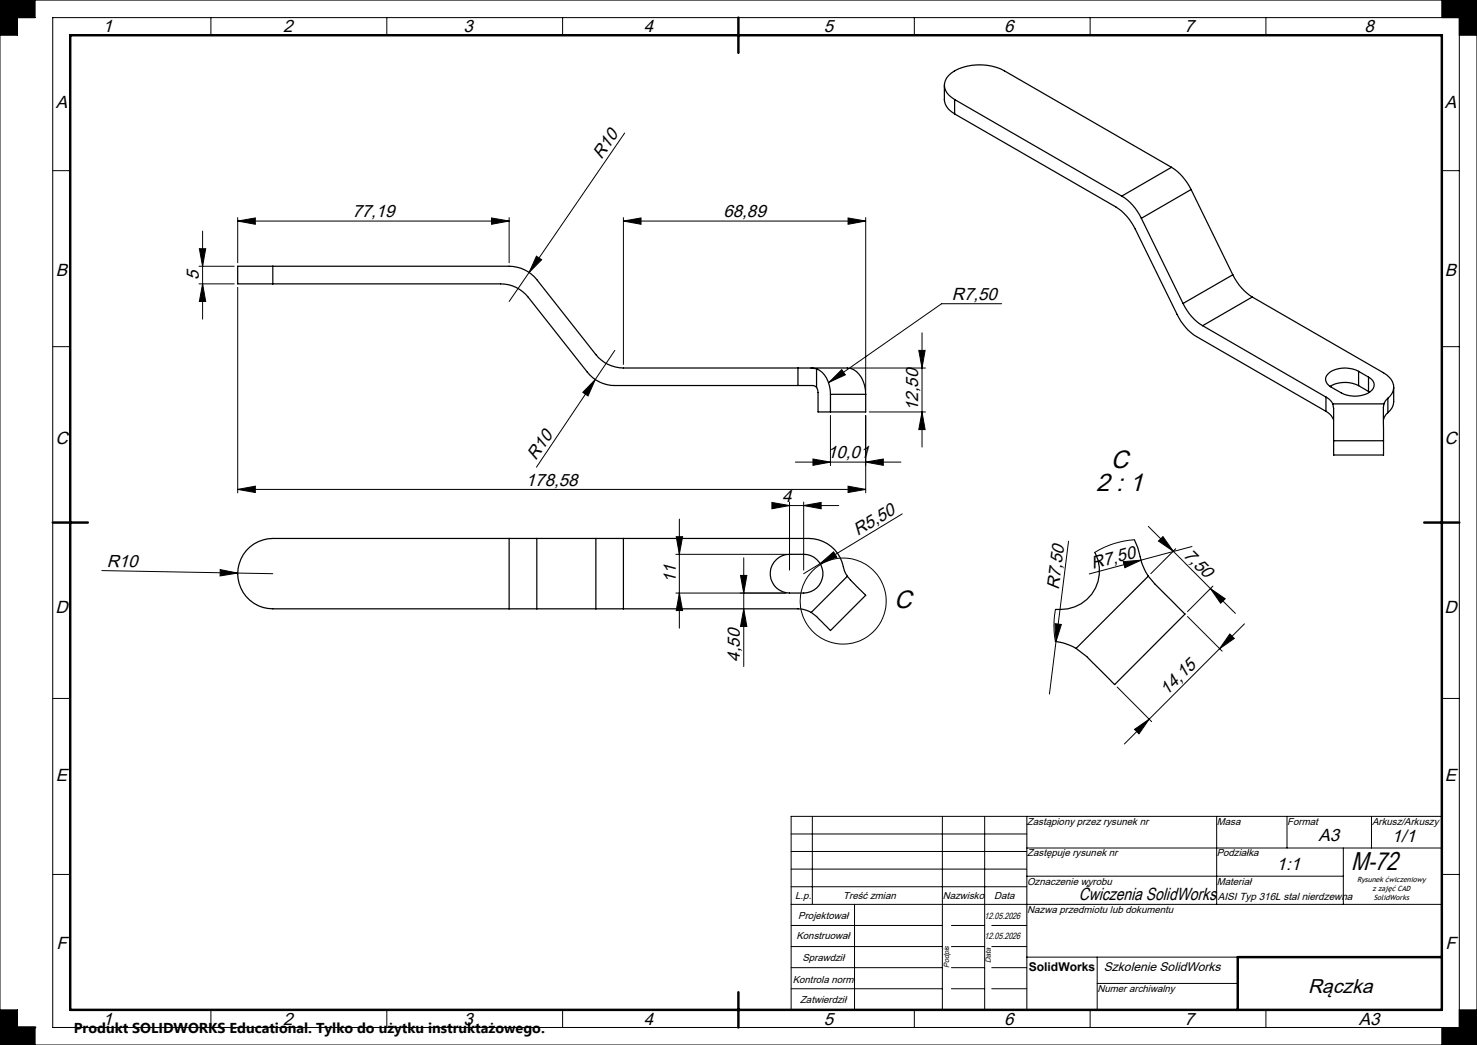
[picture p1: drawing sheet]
<svg xmlns="http://www.w3.org/2000/svg" width="420mm" height="297mm" viewBox="0 0 420 297" stroke-linecap="round" stroke-linejoin="round" font-family="sans-serif">
<g fill="none" stroke="#000" stroke-width=".35">
<path d="M268.5 24.2v4.1a5 5 0 0 0 3 4.1M271.5 32.4l45.8 26.4a15.3 15.3 0 0 1 5.5 6.3l11.9 24.3a14.7 14.7 0 0 0 5.6 6.3l36.7 21.2M271.5 28.3a4.5 4.5 0 0 1-2.7-5.3 9.1 9.1 0 0 1 7.6-4.4 15.2 15.2 0 0 1 9.2 1.5l47.5 27.5M271.5 28.3v4.1M271.5 28.3l47.5 27.4M319 55.7a14.5 14.5 0 0 1 5.6 6.4M333.1 47.6a15.1 15.1 0 0 1 5.6 6.3M333.1 47.6l-14.1 8.1M338.7 53.9l-14.1 8.2M338.7 53.9l11.9 24.2M77.6 75.7h67.2a10.2 10.2 0 0 1 7.8 3.8l16.8 21.3a10 10 0 0 0 7.9 3.8h49.6M77.6 75.7h-10v5h10"/>
<path d="M77.6 75.7v5M324.6 62.1l11.8 24.2M350.6 78.1a15.3 15.3 0 0 0 5.5 6.3M350.6 78.1l-14.2 8.2M77.6 80.7h64.7a9.9 9.9 0 0 1 7.9 3.8l16.8 21.3a9.9 9.9 0 0 0 7.8 3.8h52.1M336.4 86.3a14.5 14.5 0 0 0 5.6 6.3M342 92.6l35 20.3M356.1 84.4l37.3 21.5a4.3 4.3 0 0 1 2.5 5.9l-1.2 1.4M356.1 84.4l-14.1 8.2M226.9 109.6h3.7a1.52 1.52 0 0 1 1.6 .5M226.9 104.6h3.8M226.9 104.6v5"/>
<path d="M230.7 104.6h10.2a5.6 5.6 0 0 1 5 4.9l.3 2.6M230.7 104.6l1.5 .2M232.2 110.1l.4 1.5v5.5h13.6v-5M232.2 104.8a7.5 7.5 0 0 1 3.9 7.3M232.2 104.8v5.3M236.1 112.1v5M236.1 112.1h10.1M377 112.9a4.3 4.3 0 0 1 2 1.9M377 116.9a4.5 4.5 0 0 1 2.1 2.3M377 112.9v4M379 114.8l.2 1.3v9.2M379 114.8h14.5"/>
<path d="M386.3 105.5a8 8 0 0 0-8.7 .8 2.24 2.24 0 0 0 .9 3.7 10.5 10.5 0 0 0 7.5 2.6 5.1 5.1 0 0 0 4.7-2.7 2.37 2.37 0 0 0-1.6-2.7M386.3 109.6a8.6 8.6 0 0 0-8.1 .2M386.3 105.5l2.8 1.7M386.3 105.5v4.1M386.3 109.6l2.8 1.7M389.1 107.2v4.1M389.1 111.3l.4 .1M393.5 114.8l-.1 10.5M394.7 113.2l-1.2 1.6M394.7 117.3l-.8 .9-.4 1M394.7 113.2v4.1M396.3 110v4.1a4 4 0 0 1-1.6 3.2"/>
<path d="M379.2 125.3h14.2M379.2 125.3v4h14.2v-4M144.8 153h-67.2a10 10 0 0 0-10 10 10 10 0 0 0 10 10h67.2M144.8 153h7.8M144.8 153v20M152.6 153h16.8M152.6 153v20M169.4 153h7.9M169.4 153v20M177.3 153h52.7a10.3 10.3 0 0 1 10.1 9.1l.8 1.7M177.3 153v20M220.8 159a5.3 5.3 0 0 1 3.7-1.5h4a5.5 5.5 0 0 1 5.5 5.6 5.5 5.5 0 0 1-5.5 5.5 10 10 0 0 1-6.9-.9 5.5 5.5 0 0 1-.8-8.7z"/>
<path d="M311.3 157a11 11 0 0 1-.6 11.5 11 11 0 0 1-10.6 4.7M322.6 153.4l.9 2.2 .7 2.7a15.9 15.9 0 0 0 2.3 5.5M144.8 173h7.8M152.6 173h16.8M169.4 173h7.9M177.3 173h49.6a8.2 8.2 0 0 1 3.8 1.1M240.9 163.8l5.3 5.4-10.1 10-3.9-4-1.5-1.1M240.9 163.8l-10.2 10.3M326.5 163.8l1.9 2.1 8.6 8.6-20 20.1-8-8-3-2.3M326.5 163.8l-20.5 20.5M300.1 182.3l2.3 .4 3.6 1.6"/>
</g>
<g fill="none" stroke="#000" stroke-width=".28">
<path d="M0 -.1v297.2M.1 0l-.1 .1M419.9 0l.1 .1M420 -.1v297.2l-.4-.5M420 0l-.4 .4M10 0v5h-5v5h-5M15 5h400v287h-400zM60 5v5M110 5v5M160 5v5M210 5v5M260 5v5"/>
<path d="M310 5v5M360 5v5M410 0v5M415 10h5M420 0h-420.1l.5 .4M177.6 37.8l-32.8 47.9M15 48.5h5M410 48.5h5M56.6 75.7h10M56.7 70.7h1.8l-.9 5zM57.6 65.7v25M67.6 62.8l5-.9v1.8z"/>
<path d="M67.6 62.8h77.2M67.6 61.8v12.9M139.8 61.9l5 .9-5 .9zM144.8 61.8v12.9M152.5 72.8l1.5 1-3.5 3.6zM177.3 62.8l5-.9v1.8zM177.3 61.8v41.8M177.3 62.8h68.9M241.2 61.9l5 .9-5 .9zM246.2 61.8v49.3M15 98.5h5M56.6 80.7h10"/>
<path d="M57.6 80.7l.9 5h-1.8zM67.6 81.7v58.4M174.8 99.6l-5.5 8.3M261.3 99.6h1.8l-.9 5zM262.2 94.6v32.5M284.8 86.3h-17l-32 22.4M410 98.5h5M169.3 107.9l-2.1 4.6-1.5-1zM169.3 107.9l-16.8 24.9M235.8 108.7l3.6-3.6 1 1.4zM236.1 118.1v14.2M242 104.6h21.2"/>
<path d="M246.2 118.1v22M247.2 117.1h16M262.2 117.1l.9 5h-1.8zM67.6 139.1l5-.9v1.8zM67.6 139.1h178.6M226.2 131.3h30M231.2 130.5l4.9 .8-4.9 1zM241.2 138.2l5 .9-5 .9zM246.2 131.3l5-.8v1.8zM192.2 157.5h31.3M192.3 152.5h1.8l-.9 5zM193.2 147.5v31"/>
<path d="M211.5 158.5v30.9M219.5 142.8l5 .9-5 .9zM221.1 143.7h17.4M224.5 142.7v19.3M228.5 143.7l5-.9v1.8zM228.5 142.7v19.3M256.6 146l-28.1 17.1M303.8 153.8l-5.4 43.4M319.4 159.6l5-.4-4.5 2.2zM322.6 153.4l-2.8 .3-3 .8-3 1.1-2.5 1.4M324.4 159.2l-14.7 3.9M326.5 149.6l7.1 7.1"/>
<path d="M329.4 153.8l1.3-1.3 2.9 4.2zM333.6 156.7l10.6 10.6M334.3 156l-7.1 7.1M338.9 155.3l-14.5 3.9M410 148.5h5M29 162.2l38.6 .7M62.6 161.9l5 1-5 .8zM67.6 162.9l10 .2M192.2 168.6h31.3M193.2 168.6l.9 4.9h-1.8zM210.6 163.5h1.8l-.9 5.1zM211.5 173l.9 5h-1.8z"/>
<path d="M233.2 160.2l3.8-3.4 .9 1.6zM300 177.3l1.8 .2-1.5 4.8zM300.1 173.2l-.4 4.5 .4 4.6M337.7 175.2l9.8 9.9M344.2 167.3l4.2 2.9-1.3 1.2zM344.2 167.3l7.1 7M344.9 166.6l-7.2 7.2M353.9 177.3l-34.2 34.2M15 198.5h5M317.7 195.3l9.8 9.8M349.7 180.2l1.3 1.3-4.2 2.9zM410 198.5h5"/>
<path d="M322.6 207.3l4.2-2.9-2.9 4.2zM225 237h67M225 232h185v55h-185zM231 232v25M268 232v55M280 232v55M292 232v55M346 232v25M366 232v9M390 232v9M15 248.5h5M225 242h67"/>
<path d="M225 247h67M225 252h67M225 257h185M243 257v30M292 241h118M292 249h90M382 241v16M410 248.5h5M225 275h43M225 263h43M225 269h43M270.5 275h9.5"/>
<path d="M270.5 263h9.5M270.5 269h9.5M282 275h10M282 263h10M282 269h10M292 272h60M312 272v15M312 279.5h40M-.1 297h420.1M0 297l.1 .1M0 287h5v5h5v5M.4 296.6l-.4 .5"/>
<path d="M.4 296.5l-.4 .5M60 287v5M110 287v5M160 287v5M210 287v5M225 281h43M260 287v5M270.5 281h9.5M282 281h10M310 287v5M360 287v5M410 292v5"/>
<path d="M415 287h5M420 296.9l-.1 .2"/>
<circle cx="239.8" cy="170.8" r="12.2"/>
</g>
<path d="M20 10h390v277h-390zM210 5v10M15 148.5h10M405 148.5h10M410 272h-58v15M5 292h5M210 282v10" fill="none" stroke="#000" stroke-width=".7"/>
<g fill="#000">
<path d="M410 0v5h5v5h5v-10zM415 287v5h-5v5h10v-10zM0 0v10h5v-5h5v-5z" fill-rule="evenodd"/>
<path d="M0 287h5v5h5v5h-10z" fill-rule="evenodd"/>
</g>
<g fill="#000">
<path d="M152.5 72.8l1.5 1-3.5 3.6zM169.3 107.9l-2.1 4.6-1.5-1zM319.4 159.6l5-.4-4.5 2.2zM62.6 161.9l5 1-5 .8zM233.2 160.2l3.8-3.4 .9 1.6zM300 177.3l1.8 .2-1.5 4.8z"/>
<path d="M139.8 61.9l5 .9-5 .9zM67.6 62.8l5-.9v1.8z"/>
<path d="M177.3 62.8l5-.9v1.8zM241.2 61.9l5 .9-5 .9zM67.6 139.1l5-.9v1.8zM241.2 138.2l5 .9-5 .9zM235.8 108.7l4.6-2.2-1-1.4zM219.5 142.8l5 .9-5 .9zM228.5 143.7l5-.9v1.8z"/>
<path d="M261.3 99.6h1.8l-.9 5zM262.2 117.1l.9 5h-1.8zM56.7 70.7h1.8l-.9 5zM57.6 80.7l.9 5h-1.8zM210.6 163.5h1.8l-.9 5.1zM211.5 173l.9 5h-1.8z"/>
<path d="M246.2 131.3l5-.8v1.8zM231.2 130.5l4.9 .8-4.9 1z"/>
<path d="M192.3 152.5h1.8l-.9 5zM193.2 168.6l.9 4.9h-1.8z"/>
<path d="M329.4 153.8l1.3-1.3 2.9 4.2zM344.2 167.3l4.2 2.9-1.3 1.2z"/>
<path d="M349.7 180.2l1.3 1.3-4.2 2.9zM322.6 207.3l4.2-2.9-2.9 4.2z"/>
</g>
<text font-size="7.3" x="384.2" y="247.1">M-72</text>
<g font-size="7.1">
<text x="315.9" y="133">C</text>
<text x="311.7" y="139.5">2 : 1</text>
<text x="254.3" y="172.7">C</text>
</g>
<text font-size="5.7" x="371.9" y="282.1">Rączka</text>
<g font-size="5">
<text x="29.3" y="9.2">1</text>
<text x="80.5" y="9.2">2</text>
<text x="131.8" y="9.2">3</text>
<text x="183" y="9.2">4</text>
<text x="234.3" y="9.2">5</text>
<text x="285.5" y="9.2">6</text>
<text x="336.8" y="9.2">7</text>
<text x="388" y="9.2">8</text>
<text x="15.9" y="30.6">A</text>
<text x="410.9" y="30.6">A</text>
<text x="171" y="45.6" transform="rotate(-56 171 45.6)">R10</text>
<text x="100.2" y="61.7">77,19</text>
<text x="205.7" y="61.7">68,89</text>
<text x="15.9" y="78.4">B</text>
<text x="56.5" y="79.5" transform="rotate(-90 56.5 79.5)">5</text>
<text x="410.9" y="78.4">B</text>
<text x="270.7" y="85.2">R7,50</text>
<text x="261.1" y="116.8" transform="rotate(-90 261.1 116.8)">12,50</text>
<text x="15.8" y="126.3">C</text>
<text x="152.4" y="131" transform="rotate(-56 152.4 131)">R10</text>
<text x="235.2" y="130.2">10,01</text>
<text x="410.8" y="126.3">C</text>
<text x="149.5" y="138">178,58</text>
<text x="222.4" y="142.6">4</text>
<text x="243.9" y="152.5" transform="rotate(-31 243.9 152.5)">R5,50</text>
<text x="30.3" y="161.1" transform="rotate(1 30.3 161.1)">R10</text>
<text x="310.8" y="161.8" transform="rotate(-15 310.8 161.8)">R7,50</text>
<text x="336.4" y="157.9" transform="rotate(45 336.4 157.9)">7,50</text>
<text x="192.1" y="165.7" transform="rotate(-90 192.1 165.7)">11</text>
<text x="301.1" y="167.7" transform="rotate(-83 301.1 167.7)">R7,50</text>
<text x="15.8" y="174.1">D</text>
<text x="410.8" y="174.1">D</text>
<text x="210.4" y="188.1" transform="rotate(-90 210.4 188.1)">4,50</text>
<text x="331.8" y="197.8" transform="rotate(-45 331.8 197.8)">14,15</text>
<text x="15.9" y="221.9">E</text>
<text x="410.9" y="221.9">E</text>
<text x="375" y="239.1">A3</text>
<text x="395.8" y="239.2">1/1</text>
<text x="363" y="247.2">1:1</text>
<text x="306.8" y="255.7">Ćwiczenia SolidWorks</text>
<text x="16" y="269.8">F</text>
<text x="411" y="269.8">F</text>
<text x="29.3" y="291.2">1</text>
<text x="80.5" y="291.2">2</text>
<text x="131.8" y="291.2">3</text>
<text x="183" y="291.2">4</text>
<text x="234.3" y="291.2">5</text>
<text x="285.5" y="291.2">6</text>
<text x="336.8" y="291.2">7</text>
<text x="386.4" y="291.2">A3</text>
</g>
<text font-size="4.1" x="21" y="293.7">Produkt SOLIDWORKS Educational. Tylko do użytku instruktażowego.</text>
<text font-size="3.6" x="313.9" y="275.9">Szkolenie SolidWorks</text>
<text font-size="3.4" x="292.6" y="275.9">SolidWorks</text>
<text font-size="2.9" x="346.3" y="255.7">AISI Typ 316L stal nierdzewna</text>
<g font-size="2.8">
<text x="292" y="234.4">Zastąpiony przez rysunek nr</text>
<text x="346" y="234.4">Masa</text>
<text x="366.1" y="234.5">Format</text>
<text x="390.1" y="234.5">Arkusz/Arkuszy</text>
<text x="292.1" y="243.3">Zastępuje rysunek nr</text>
<text x="346" y="243.4">Podziałka</text>
<text x="292.1" y="251.5">Oznaczenie wyrobu</text>
<text x="346" y="251.4">Materiał</text>
<text x="226.1" y="255.6">L.p.</text>
<text x="239.8" y="255.6">Treść zmian</text>
<text x="268.1" y="255.6">Nazwisko</text>
<text x="282.7" y="255.6">Data</text>
<text x="227" y="261.1">Projektował</text>
<text x="292.1" y="259.4">Nazwa przedmiotu lub dokumentu</text>
<text x="226.5" y="266.9">Konstruował</text>
<text x="228.2" y="273">Sprawdził</text>
<text x="225.4" y="279.4">Kontrola norm</text>
<text x="312.1" y="281.8">Numer archiwalny</text>
<text x="227.5" y="285">Zatwierdził</text>
</g>
<g font-size="2.6">
<text x="280" y="261.1">12.05.2026</text>
<text x="280" y="267">12.05.2026</text>
</g>
<g font-size="2.1">
<text x="386" y="250.7">Rysunek ćwiczeniowy</text>
<text x="390.3" y="253.2">z zajęć CAD</text>
<text x="390.7" y="255.7">SolidWorks</text>
<text x="269.9" y="275.2" transform="rotate(-90 269.9 275.2)">Podpis</text>
<text x="281.7" y="273.8" transform="rotate(-90 281.7 273.8)">Data</text>
</g>
</svg>
